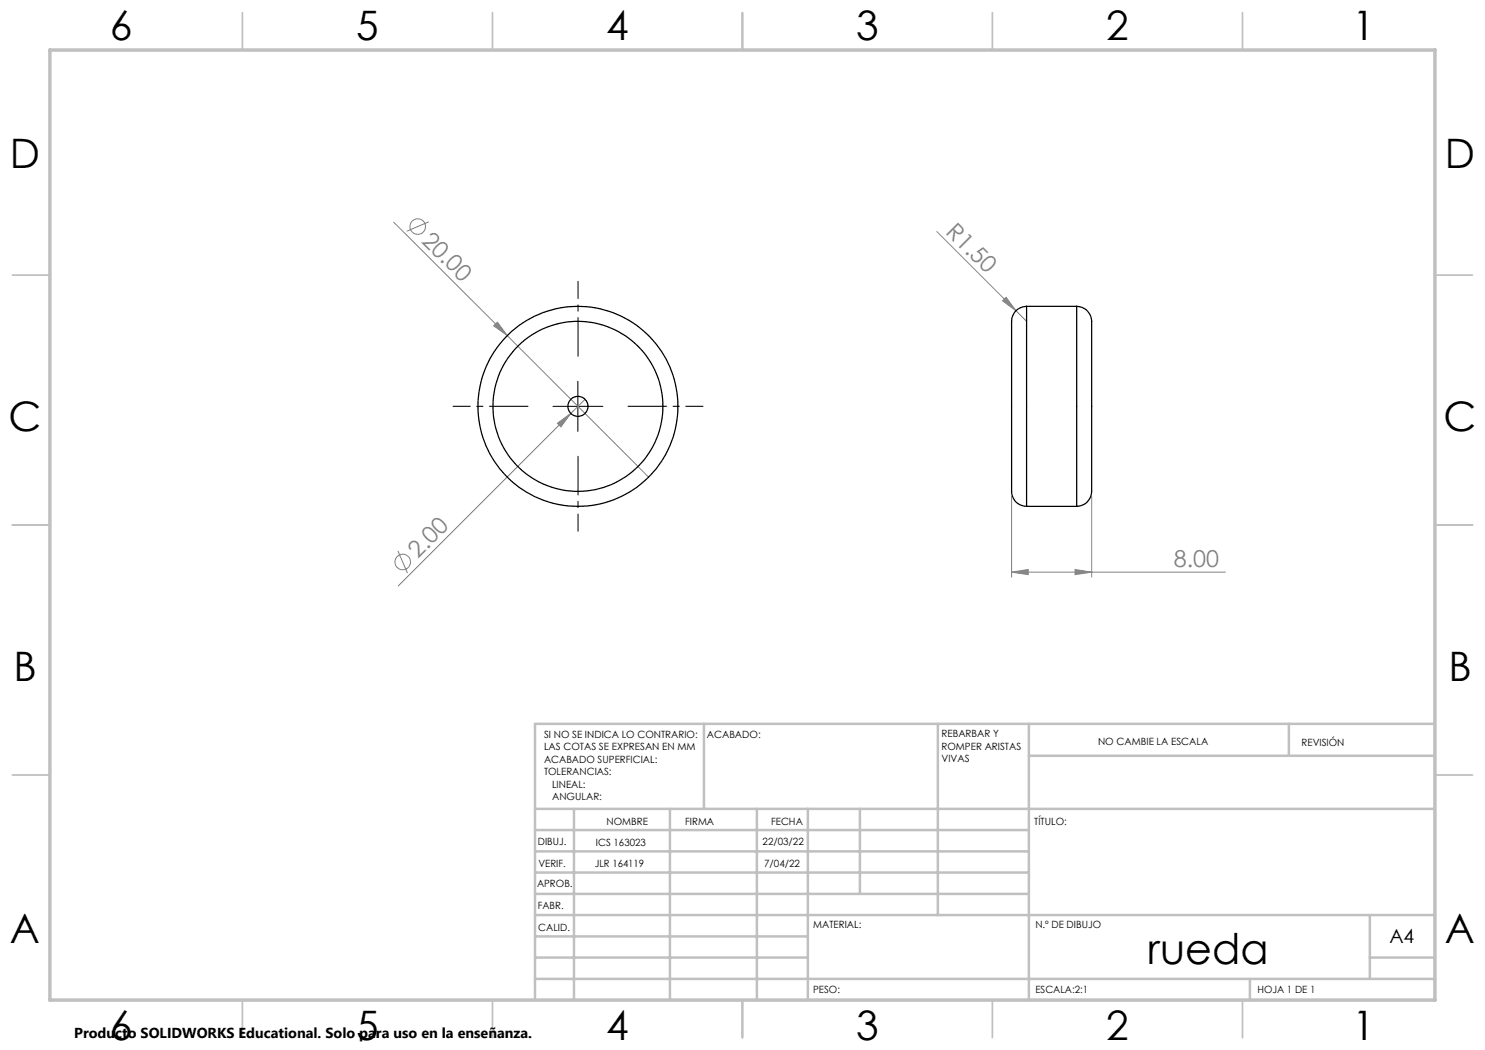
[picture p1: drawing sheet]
<svg xmlns="http://www.w3.org/2000/svg" width="297mm" height="210mm" viewBox="0 0 297 210" stroke-linecap="round" stroke-linejoin="round" font-family="sans-serif">
<g fill="none" stroke="#808080" stroke-width=".2">
<path d="M78.7 44.4l22.8 22.7M85.8 44.4l-4.4 1.8M187.4 46.3l15.8 15.9M98.7 65.1l.8-.7 2 2.7zM101.5 67.1l28.2 28.3M117 79.9l-2.8 2.8M200.5 60.2l.7-.7 2 2.7zM203.2 62.2l2.1 2.1M111.5 84.7l2.7-2-2 2.7zM114.2 82.7l-34.5 34.5M202.3 99.3v16.1M218.3 99.3v16.1"/>
<path d="M79.6 110.2l1.9 4.4M202.3 114.4l3.3-.5v1zM202.3 114.4h42.8M215 113.9l3.3 .5-3.3 .5z"/>
<circle cx="83.5" cy="45.3" r="1.55"/>
<circle cx="80.5" cy="112.4" r="1.56"/>
</g>
<path d="M115.6 71.3v-15M105.6 81.3h-15M115.6 91.3v15M125.6 81.3h15" fill="none" stroke="#000" stroke-width=".2" stroke-dasharray="15.2 1.3 1.3 1.3" stroke-dashoffset="7.5"/>
<path d="M115.6 76.3v10M110.6 81.3h10" fill="none" stroke="#000" stroke-width=".2"/>
<g fill="none" stroke="#c0c0c0" stroke-width=".35">
<path d="M48.5 2.5v7.5M98.5 2.5v7.5M148.5 2.5v7.5M198.5 2.5v7.5M248.5 2.5v7.5M2.5 55h7.5M287 55h7.5M2.5 105h7.5M287 105h7.5M2.5 155h7.5M287 155h7.5M48.5 200v7.5"/>
<path d="M98.5 200v7.5M148.5 200v7.5M198.5 200v7.5M248.5 200v7.5"/>
</g>
<g fill="none" stroke="#c0c0c0" stroke-width=".5">
<path d="M140.8 144.8v17M187.6 144.8v38.2M205.8 144.8v55.2M205.8 151.2h81.2M257.8 144.8v6.4M287 144.8h-180v55.2M107 161.8h180M107 178.8h98.8M107 174.5h98.8M107 170.3h98.8M107 166h98.8M114.8 161.8v38.2"/>
<path d="M134 161.8v38.2M151.4 161.8v38.2M161.6 161.8v38.2M172 161.8v17M107 195.8h180M107 191.5h54.6M107 187.3h54.6M107 183h180M250 195.8v4.2M274 191.5h13M274 183v12.8"/>
</g>
<path d="M10 10h277v190h-277z" fill="none" stroke="#c0c0c0" stroke-width=".7"/>
<g fill="#808080">
<path d="M200.5 60.2l.7-.7 2 2.7z"/>
<path d="M98.7 65.1l.8-.7 2 2.7z"/>
<path d="M111.5 84.7l2.7-2-2 2.7z"/>
<path d="M202.3 114.4l3.3-.5v1zM215 113.9l3.3 .5-3.3 .5z"/>
</g>
<g fill="none" stroke="#000" stroke-width=".25">
<path d="M205.3 61.3a3.3 3.3 0 0 0-3 4v31.9a3.3 3.3 0 0 0 3 4.1M205.3 61.3v40M205.3 61.3h10M215.3 61.3a3.3 3.3 0 0 1 3 4v30a10.8 10.8 0 0 1-.3 4.4 2.96 2.96 0 0 1-2.7 1.6M215.3 61.3v40M205.3 101.3h10"/>
<circle cx="115.6" cy="81.3" r="2"/>
<circle cx="115.6" cy="81.3" r="17"/>
<circle cx="115.6" cy="81.3" r="20"/>
</g>
<text font-size="8.5" x="229.5" y="192.7">rueda</text>
<g font-size="8.1">
<text x="22" y="8">6</text>
<text x="71.2" y="8">5</text>
<text x="121.2" y="8">4</text>
<text x="171.3" y="8">3</text>
<text x="221.3" y="8">2</text>
<text x="270.5" y="8">1</text>
<text x="2" y="33.6">D</text>
<text x="289" y="33.6">D</text>
<text x="1.7" y="86.1">C</text>
<text x="288.7" y="86.1">C</text>
<text x="2.7" y="136.1">B</text>
<text x="289.7" y="136.1">B</text>
<text x="2" y="188.6">A</text>
<text x="289" y="188.6">A</text>
<text x="22" y="208">6</text>
<text x="71.2" y="208">5</text>
<text x="121.2" y="208">4</text>
<text x="171.3" y="208">3</text>
<text x="221.3" y="208">2</text>
<text x="270.5" y="208">1</text>
</g>
<g font-size="4.7" fill="#808080">
<text x="189" y="46.5" transform="rotate(45 189 46.5)">R1.50</text>
<text x="84.2" y="48.3" transform="rotate(45 84.2 48.3)">20.00</text>
<text x="83.6" y="111.8" transform="rotate(-45 83.6 111.8)">2.00</text>
<text x="234.7" y="113.4">8.00</text>
</g>
<text font-size="3.9" x="277.9" y="188.5">A4</text>
<text font-size="2.9" x="14.9" y="207.6">Producto SOLIDWORKS Educational. Solo para uso en la enseñanza.</text>
<g font-size="2">
<text x="108.8" y="147.6">SI NO SE INDICA LO CONTRARIO:</text>
<text x="141.4" y="147.6">ACABADO:</text>
<text x="188.3" y="147.5">REBARBAR Y</text>
<text x="188.3" y="150">ROMPER ARISTAS</text>
<text x="219.6" y="149">NO CAMBIE LA ESCALA</text>
<text x="260.3" y="149.2">REVISIÓN</text>
<text x="108.8" y="150.1">LAS COTAS SE EXPRESAN EN MM</text>
<text x="108.8" y="152.6">ACABADO SUPERFICIAL:</text>
<text x="108.8" y="155.1">TOLERANCIAS:</text>
<text x="188.3" y="152.5">VIVAS</text>
<text x="110.4" y="157.6">LINEAL:</text>
<text x="110.4" y="160.1">ANGULAR:</text>
<text x="121.3" y="165">NOMBRE</text>
<text x="137" y="164.9">FIRMA</text>
<text x="154.2" y="164.9">FECHA</text>
<text x="206.9" y="164.9">TÍTULO:</text>
<text x="107.6" y="169.1">DIBUJ.</text>
<text x="107.7" y="173.3">VERIF.</text>
<text x="119" y="173.3">JLR 164119</text>
<text x="119.2" y="169.1">ICS 163023</text>
<text x="152.5" y="168.9">22/03/22</text>
<text x="152.8" y="173.3">7/04/22</text>
<text x="107.4" y="177.4">APROB.</text>
<text x="107.5" y="181.8">FABR.</text>
<text x="162.6" y="185.5">MATERIAL:</text>
<text x="207.1" y="185.5">N.º DE DIBUJO</text>
<text x="107.7" y="186.1">CALID.</text>
<text x="162.6" y="198.5">PESO:</text>
<text x="207.1" y="198.6">ESCALA:2:1</text>
<text x="251.5" y="198.6">HOJA 1 DE 1</text>
</g>
</svg>
